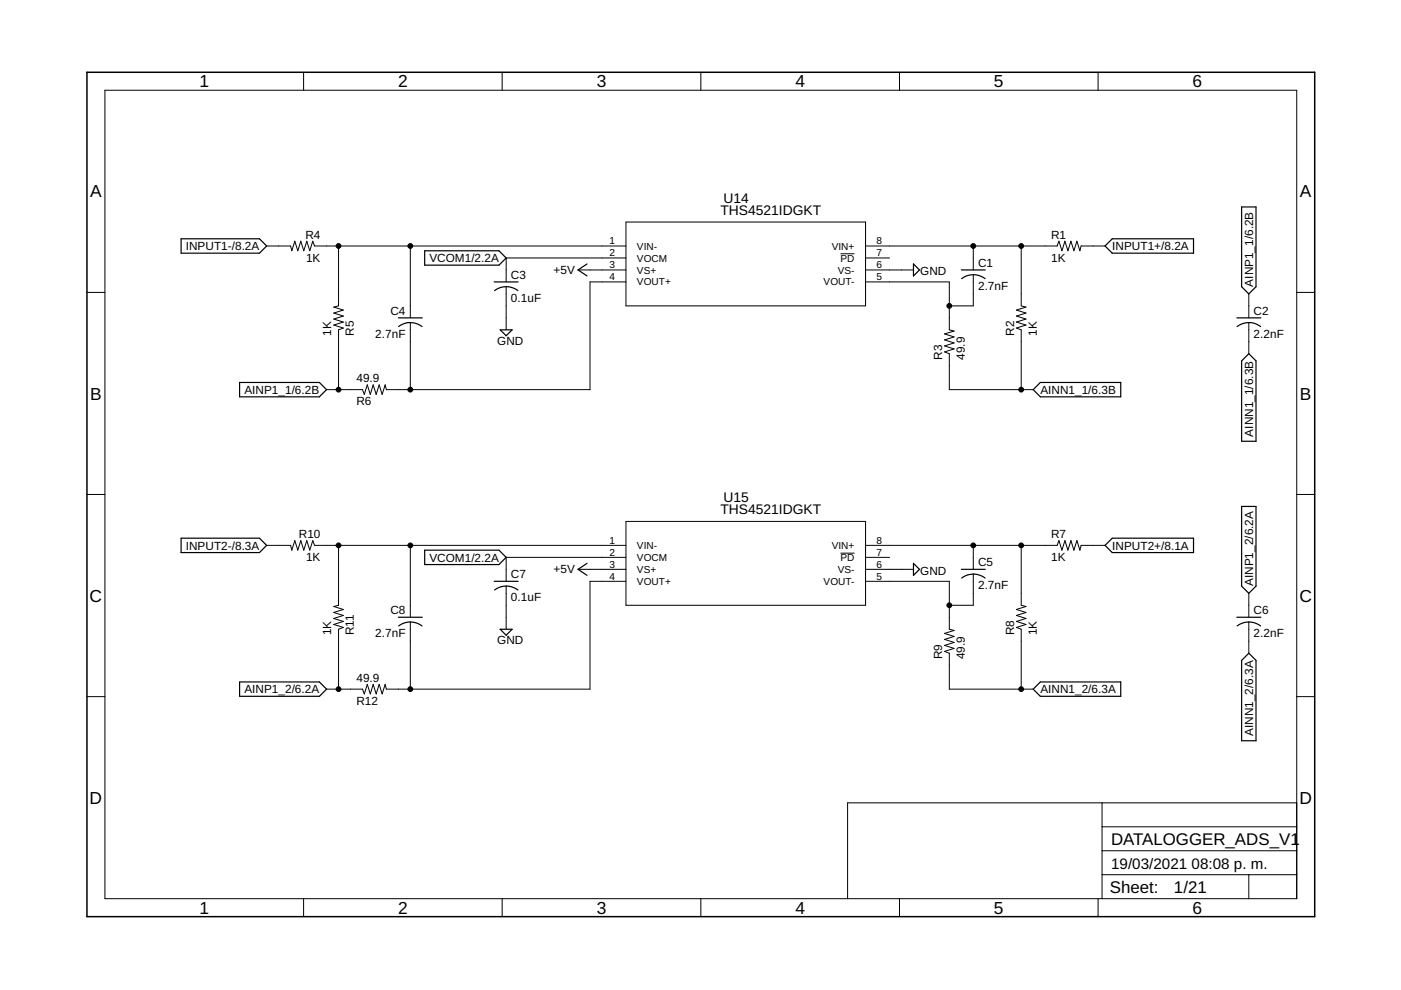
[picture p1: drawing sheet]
<svg xmlns="http://www.w3.org/2000/svg" width="297mm" height="210mm" viewBox="0 0 297 210" stroke-linecap="round" stroke-linejoin="round" font-family="sans-serif">
<g fill="none" stroke="#000" stroke-width=".21">
<path d="M22.2 19.1h252.7v171.4h-252.7zM64.4 15.3v3.8M106.5 15.3v3.8M148.6 15.3v3.8M190.7 15.3v3.8M232.8 15.3v3.8M56.5 52.2h5.1l.3 1 .6-2.1 .6 2.1 .7-2.1 .6 2.1 .6-2.1 .7 2.1 .6-2.1 .4 1.1h66M71.8 52.2v12.7l-1 .2 2 .6-2 .7 2 .6-2 .6 2 .7-2 .6 2 .7-1 .3v12.7M87 52.2v15.2M122.6 57.2h10.1M132.7 54.7h-25.4v5.1M132.7 59.8h-7.6v22.8h-43.2l-.2-1-.7 2-.6-2-.6 2-.7-2-.6 2-.6-2-.7 2-.3-1h-7.7"/>
<path d="M132.7 47.1h50.8v17.8h-50.8zM178.2 53.8h3M183.5 52.2h40.6l.4-1.1 .6 2.1 .7-2.1 .6 2.1 .7-2.1 .6 2.1 .6-2.1 .7 2.1 .2-1h5.1M183.5 59.8h17.8v10.1l1 .3-2 .6 2 .6-2 .7 2 .6-2 .6 2 .7-2 .6 1 .4v7.6h17.8M183.5 54.7h5.1M183.5 57.2h10.2M206.4 52.2v5M206.4 58.3v6.6h-5.1M216.5 52.2v12.7l1 .2-2 .6 2 .7-2 .6 2 .6-2 .7 2 .6-2 .7 1 .3v12.7M18.4 62h3.8M87 68.4v14.2M107.3 60.8v9.1"/>
<path d="M264.8 62.3v5.1M264.8 68.4v6.6M274.9 62h3.8M18.4 104.8h3.8M56.5 115.6h5.1l.3 1 .6-2 .6 2 .7-2 .6 2 .6-2 .7 2 .6-2 .4 1h66M71.8 115.6v12.7l-1 .3 2 .6-2 .7 2 .6-2 .6 2 .7-2 .6 2 .6-1 .4v12.7M87 115.6v15.3M132.7 118.2h-25.4v5.1M132.7 110.6h50.8v17.7h-50.8zM178.2 117.3h3M183.5 115.6h40.6l.4-1 .6 2 .7-2 .6 2 .7-2 .6 2 .6-2 .7 2 .2-1h5.1M183.5 118.2h5.1"/>
<path d="M206.4 115.6v5.1M216.5 115.6v12.7l1 .3-2 .6 2 .7-2 .6 2 .6-2 .7 2 .6-2 .6 1 .4v12.7M274.9 104.8h3.8M87 131.9v14.2M107.3 124.3v9.1M122.6 120.7h10.1M132.7 123.3h-7.6v22.8h-43.2l-.2-1-.7 2-.6-2-.6 2-.7-2-.6 2-.6-2-.7 2-.3-1h-7.7M183.5 123.3h17.8v10.1l1 .3-2 .6 2 .6-2 .7 2 .6-2 .6 2 .7-2 .6 1 .4v7.6h17.8M183.5 120.7h10.2M206.4 121.7v6.6h-5.1M264.8 125.8v5.1M264.8 131.9v6.6"/>
<path d="M18.4 147.7h3.8M274.9 147.7h3.8M233.7 170.2v20.3M233.7 175.3h41.2M274.9 170.2h-95.2v20.3M64.4 190.5v3.9M106.5 190.5v3.9M148.6 190.5v3.9M190.7 190.5v3.9M232.8 190.5v3.9M233.7 185.5h41.2M233.7 180.4h41.2"/>
<path d="M264.8 185.5v5"/>
</g>
<g fill="none" stroke="#000" stroke-width=".25">
<path d="M38.4 50.6h16.6l1.5 1.6-1.5 1.5h-16.6zM90 53.2h15.8l1.5 1.5-1.5 1.5h-15.8zM104.8 59.8h5.1M124.5 56l-1.9 1.2 1.9 1.3M193.7 56l1.2 1.2-1.2 1.3zM203.8 57.2h5.1M203.9 59.1a4 4 0 0 1 5 0M234.3 52.2l1.5-1.6h17.2v3.1h-17.2zM263.2 43.9h3.1v16.9l-1.5 1.5-1.6-1.5zM84.5 67.4h5M87 68.4l-1.1 .1-1.4 .7M87 68.4l1.1 .1 1.4 .7"/>
<path d="M106 69.9h2.6l-1.3 1.3zM107.3 60.8l1.6 .3 .9 .5M107.3 60.8l-1.5 .3-.9 .5M262.2 67.4h5.1M264.8 68.4l1 .1 1.5 .7M264.8 68.4l-1.1 .1-1.4 .7M264.8 75l1.5 1.5v17.1h-3.1v-17.1zM50.8 81.1h16.9l1.5 1.5-1.5 1.5h-16.9zM220.6 81.1h17v3h-17l-1.5-1.5zM38.4 114.1h16.6l1.5 1.5-1.5 1.6h-16.6zM90 116.6h15.8l1.5 1.6-1.5 1.5h-15.8zM124.5 119.4l-1.9 1.3 1.9 1.3"/>
<path d="M193.7 119.4l1.2 1.3-1.2 1.3zM234.3 115.6l1.5-1.5h17.2v3.1h-17.2zM263.2 107.4h3.1v16.9l-1.5 1.5-1.6-1.5zM84.5 130.9h5M84.5 132.7a4 4 0 0 1 5 0M104.8 123.3h5.1M104.9 125.1a4 4 0 0 1 4.9 0M106 133.4h2.6l-1.3 1.3zM203.8 120.7h5.1M206.4 121.7l1.5 .3 1 .6M206.4 121.7l-1.6 .3-.9 .6M262.2 130.9h5.1"/>
<path d="M262.3 132.7a4.1 4.1 0 0 1 5 0M264.8 138.5l1.5 1.5v17.1h-3.1v-17.1zM50.8 144.6h16.9l1.5 1.5-1.5 1.5h-16.9zM219.1 146.1l1.5-1.5h17v3h-17z"/>
</g>
<path d="M18.4 15.3h260.3v179.1h-260.3z" fill="none" stroke="#000" stroke-width=".32"/>
<g fill="#000" stroke="#000" stroke-width=".21">
<circle cx="71.8" cy="52.2" r=".51"/>
<circle cx="87" cy="52.2" r=".51"/>
<circle cx="206.4" cy="52.2" r=".51"/>
<circle cx="216.5" cy="52.2" r=".51"/>
<circle cx="201.3" cy="64.9" r=".51"/>
<circle cx="71.8" cy="82.6" r=".51"/>
<circle cx="87" cy="82.6" r=".51"/>
<circle cx="216.5" cy="82.6" r=".51"/>
<circle cx="71.8" cy="115.6" r=".51"/>
<circle cx="87" cy="115.6" r=".51"/>
<circle cx="206.4" cy="115.6" r=".51"/>
<circle cx="216.5" cy="115.6" r=".51"/>
<circle cx="201.3" cy="128.3" r=".51"/>
<circle cx="71.8" cy="146.1" r=".51"/>
<circle cx="87" cy="146.1" r=".51"/>
<circle cx="216.5" cy="146.1" r=".51"/>
</g>
<g font-size="3.7">
<text x="42.3" y="18.5">1</text>
<text x="84.4" y="18.5">2</text>
<text x="126.5" y="18.5">3</text>
<text x="168.6" y="18.5">4</text>
<text x="210.7" y="18.5">5</text>
<text x="252.9" y="18.5">6</text>
<text x="19.1" y="41.9">A</text>
<text x="275.6" y="41.9">A</text>
<text x="19.1" y="84.7">B</text>
<text x="275.6" y="84.7">B</text>
<text x="19" y="127.6">C</text>
<text x="275.5" y="127.6">C</text>
<text x="19" y="170.4">D</text>
<text x="275.5" y="170.4">D</text>
<text x="42.3" y="193.7">1</text>
<text x="84.4" y="193.7">2</text>
<text x="126.5" y="193.7">3</text>
<text x="168.6" y="193.7">4</text>
<text x="210.7" y="193.7">5</text>
<text x="252.9" y="193.7">6</text>
</g>
<g font-size="3.6">
<text x="235.6" y="179.1">DATALOGGER_ADS_V1</text>
<text x="235.3" y="189.4">Sheet:</text>
<text x="248.9" y="189.3">1/21</text>
</g>
<g font-size="3.2">
<text x="235.6" y="184.2">19/03/2021</text>
<text x="252.6" y="184.2">08:08 p. m.</text>
</g>
<g font-size="2.9">
<text x="152.8" y="45.6">THS4521IDGKT</text>
<text x="153.4" y="43">U14</text>
<text x="153.4" y="106.5">U15</text>
<text x="152.8" y="109.1">THS4521IDGKT</text>
</g>
<g font-size="2.5">
<text x="39.4" y="53">INPUT1-/8.2A</text>
<text x="64.8" y="50.7">R4</text>
<text x="222.9" y="50.7">R1</text>
<text x="235.8" y="53">INPUT1+/8.2A</text>
<text x="64.9" y="55.4">1K</text>
<text x="91" y="55.6">VCOM1/2.2A</text>
<text x="108.3" y="59.1">C3</text>
<text x="117.4" y="58.1">+5V</text>
<text x="195.1" y="58.4">GND</text>
<text x="207.4" y="56.6">C1</text>
<text x="222.9" y="55.4">1K</text>
<text x="108.3" y="64">0.1uF</text>
<text x="207.4" y="61.4">2.7nF</text>
<text x="265.7" y="60.8" transform="rotate(-90 265.7 60.8)">AINP1_1/6.2B</text>
<text x="70.2" y="71.2" transform="rotate(-90 70.2 71.2)">1K</text>
<text x="75" y="71.2" transform="rotate(-90 75 71.2)">R5</text>
<text x="79.6" y="71.6">2.7nF</text>
<text x="82.8" y="66.7">C4</text>
<text x="215" y="71.2" transform="rotate(-90 215 71.2)">R2</text>
<text x="219.8" y="71.2" transform="rotate(-90 219.8 71.2)">1K</text>
<text x="265.8" y="71.6">2.2nF</text>
<text x="265.8" y="66.7">C2</text>
<text x="105.4" y="73.1">GND</text>
<text x="199.8" y="76.3" transform="rotate(-90 199.8 76.3)">R3</text>
<text x="204.6" y="76.3" transform="rotate(-90 204.6 76.3)">49.9</text>
<text x="51.8" y="83.5">AINP1_1/6.2B</text>
<text x="75.6" y="81.1">49.9</text>
<text x="220.6" y="83.5">AINN1_1/6.3B</text>
<text x="75.6" y="85.9">R6</text>
<text x="265.7" y="92.5" transform="rotate(-90 265.7 92.5)">AINN1_1/6.3B</text>
<text x="39.4" y="116.5">INPUT2-/8.3A</text>
<text x="63.4" y="114.1">R10</text>
<text x="64.9" y="118.9">1K</text>
<text x="91" y="119.1">VCOM1/2.2A</text>
<text x="222.9" y="118.9">1K</text>
<text x="222.9" y="114.1">R7</text>
<text x="235.8" y="116.5">INPUT2+/8.1A</text>
<text x="108.3" y="122.6">C7</text>
<text x="117.4" y="121.5">+5V</text>
<text x="195.1" y="121.9">GND</text>
<text x="207.4" y="124.9">2.7nF</text>
<text x="207.4" y="120.1">C5</text>
<text x="265.7" y="124.3" transform="rotate(-90 265.7 124.3)">AINP1_2/6.2A</text>
<text x="82.8" y="130.2">C8</text>
<text x="108.3" y="127.4">0.1uF</text>
<text x="265.8" y="130.2">C6</text>
<text x="70.2" y="134.7" transform="rotate(-90 70.2 134.7)">1K</text>
<text x="75" y="134.7" transform="rotate(-90 75 134.7)">R11</text>
<text x="79.6" y="135.1">2.7nF</text>
<text x="105.4" y="136.6">GND</text>
<text x="215" y="134.7" transform="rotate(-90 215 134.7)">R8</text>
<text x="219.8" y="134.7" transform="rotate(-90 219.8 134.7)">1K</text>
<text x="265.8" y="135.1">2.2nF</text>
<text x="199.8" y="139.8" transform="rotate(-90 199.8 139.8)">R9</text>
<text x="204.6" y="139.8" transform="rotate(-90 204.6 139.8)">49.9</text>
<text x="51.8" y="147">AINP1_2/6.2A</text>
<text x="75.6" y="144.6">49.9</text>
<text x="75.6" y="149.4">R12</text>
<text x="220.6" y="147">AINN1_2/6.3A</text>
<text x="265.7" y="156" transform="rotate(-90 265.7 156)">AINN1_2/6.3A</text>
</g>
<g font-size="2.1">
<text x="129.2" y="51.8">1</text>
<text x="135.1" y="52.9">VIN-</text>
<text x="176.4" y="52.9">VIN+</text>
<text x="185.8" y="51.8">8</text>
<text x="129.2" y="54.3">2</text>
<text x="129.2" y="56.9">3</text>
<text x="129.2" y="59.4">4</text>
<text x="135.1" y="55.4">VOCM</text>
<text x="135.1" y="58">VS+</text>
<text x="177.6" y="58">VS-</text>
<text x="178.2" y="55.5">PD</text>
<text x="185.8" y="59.4">5</text>
<text x="185.8" y="56.9">6</text>
<text x="185.8" y="54.3">7</text>
<text x="135.1" y="60.5">VOUT+</text>
<text x="174.6" y="60.5">VOUT-</text>
<text x="129.2" y="115.3">1</text>
<text x="129.2" y="117.8">2</text>
<text x="135.1" y="116.4">VIN-</text>
<text x="135.1" y="118.9">VOCM</text>
<text x="176.4" y="116.4">VIN+</text>
<text x="178.2" y="118.9">PD</text>
<text x="185.8" y="117.8">7</text>
<text x="185.8" y="115.3">8</text>
<text x="129.2" y="120.4">3</text>
<text x="129.2" y="122.9">4</text>
<text x="135.1" y="121.5">VS+</text>
<text x="135.1" y="124">VOUT+</text>
<text x="174.6" y="124">VOUT-</text>
<text x="177.6" y="121.5">VS-</text>
<text x="185.8" y="122.9">5</text>
<text x="185.8" y="120.4">6</text>
</g>
</svg>
